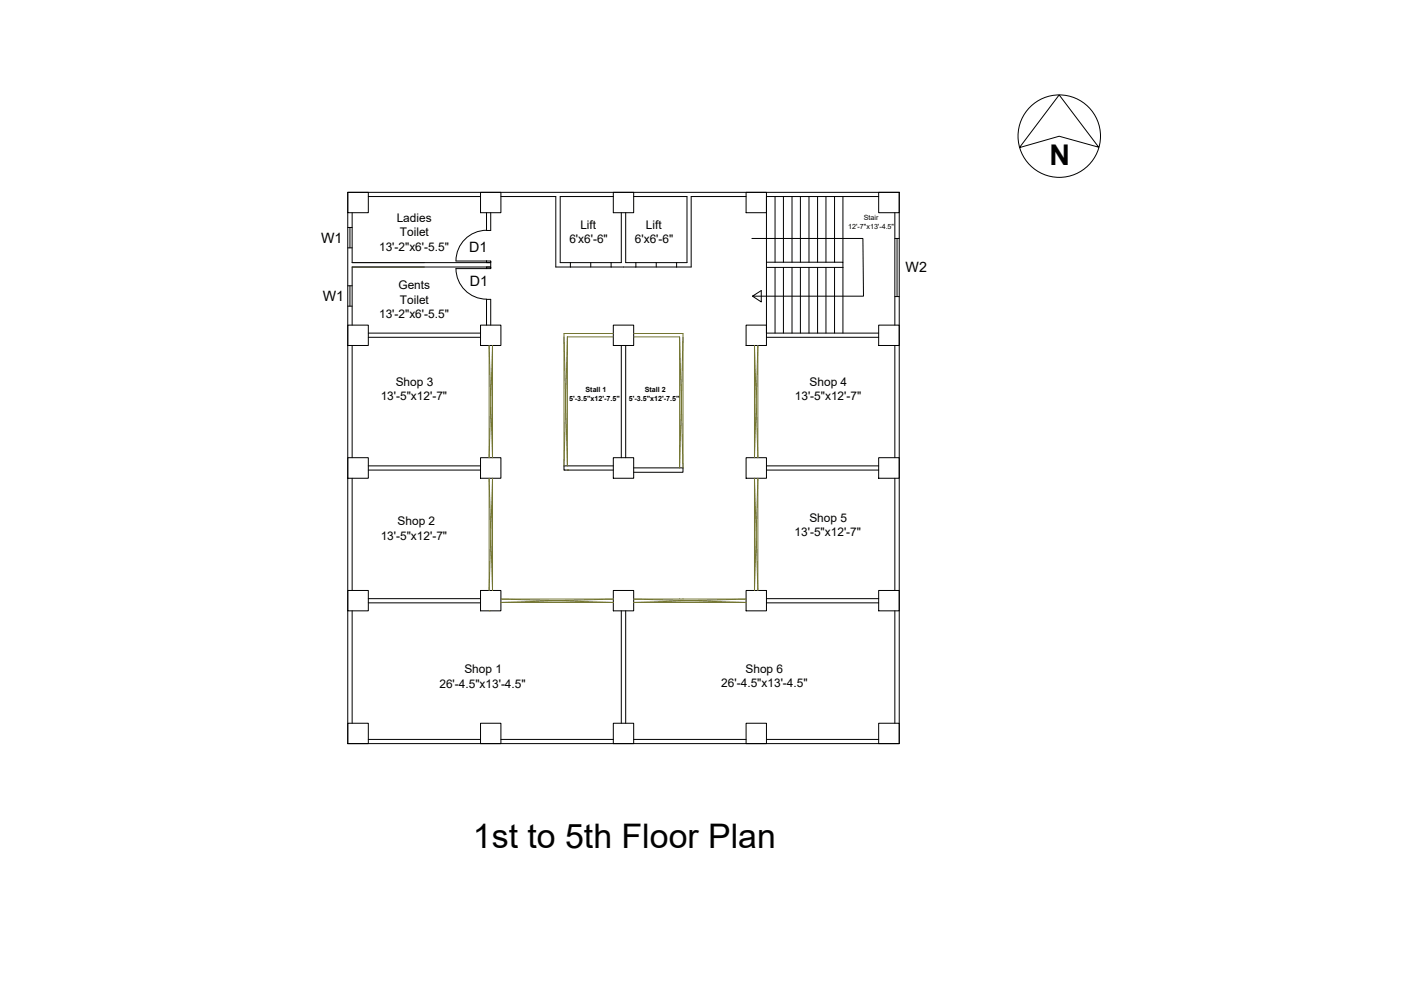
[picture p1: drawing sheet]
<svg xmlns="http://www.w3.org/2000/svg" width="297mm" height="210mm" viewBox="0 0 297 210" stroke-linecap="round" stroke-linejoin="round" font-family="sans-serif">
<!-- layer: 0 -->
<g fill="none" stroke="#000" stroke-width=".21">
<path d="M224.6 20.1l8.3 11.1-8.3-2.3-8.5 2.4zM73.7 40.8h4.4v4.3h-4.4zM74.7 45.1v10.6h29.3M78.1 41.7h23.8M101.9 40.8h4.3v4.3h-4.3zM103.2 45.1v3.8M103.2 55.3v.4M103.2 56.6v.4M104 56.6h-29.3v12.3M104 45.1v3.8M104 55.3v1.7M106.2 41.7h11.6v14.9h3.1v-.9h-2.1v-14h11.2"/>
<path d="M130 40.8h4.4v4.3h-4.4zM131.7 45.1v10.6h-2.1v.9h5.2v-.9h-2.1v-10.6M134.4 41.7h11.3v14h-2.2v.9h3v-14.9h11.7M158.2 40.8h4.3v4.3h-4.3zM159.4 50.6h23.6l.1 12.2h-23.6l1.9-1.2v2.4l-1.9-1.2M162.5 56.7v13.9h23.8M164.3 41.7v13.9M164.3 56.7v13.9M166.1 41.7v13.9M166.1 56.7v13.9M167.9 41.7v13.9M167.9 56.7v13.9"/>
<path d="M169.7 41.7v13.9M169.7 56.7v13.9M171.5 41.7v13.9M171.5 56.7v13.9M173.3 41.7v13.9M173.3 56.7v13.9M175.1 41.7v13.9M175.1 56.7v13.9M176.9 41.7v13.9M176.9 56.7v13.9M178.7 41.7v13.9M178.7 56.7v13.9"/>
<path d="M186.3 40.8h4.4v4.3h-4.4zM186.3 41.7h-23.8v13.9M189.7 45.1v23.8M190.7 40.8h-117v116.9M190.7 40.8v116.9h-117M73.7 68.9h4.4v4.4h-4.4zM74.7 73.3v23.7M78.1 71.5h23.8M78.1 70.6h23.8M101.9 68.9h4.3v4.4h-4.3zM103.2 63.5v5.4M104 63.5v5.4"/>
<path d="M130 68.9h4.4v4.4h-4.4zM131.7 73.3v23.7M132.7 73.3v23.7M158.2 68.9h4.3v4.4h-4.3zM162.5 71.5h23.8M186.3 68.9h4.4v4.4h-4.4zM189.7 73.3v23.7M73.7 97h4.4v4.4h-4.4zM78.1 99.7h23.8M78.1 98.8h23.8M101.9 97h4.3v4.4h-4.3zM130 97h4.4v4.4h-4.4z"/>
<path d="M130 98.8h-10.4v.9h10.4M134.4 99.2h10.4v.9h-10.4M158.2 97h4.3v4.4h-4.3zM162.5 99.7h23.8M162.5 98.8h23.8M186.3 97h4.4v4.4h-4.4zM74.7 101.4v23.8M189.7 101.4v23.8M73.7 125.2h4.4v4.3h-4.4zM74.7 129.5v23.8M78.1 127.8h23.8M78.1 126.9h23.8"/>
<path d="M101.9 125.2h4.3v4.3h-4.3zM130 125.2h4.4v4.3h-4.4zM131.7 129.5v23.8M132.7 129.5v23.8M158.2 125.2h4.3v4.3h-4.3zM162.5 127.8h23.8M162.5 126.9h23.8M186.3 125.2h4.4v4.3h-4.4zM189.7 129.5v23.8M73.7 153.3h4.4v4.4h-4.4zM78.1 156.8h23.8M101.9 153.3h4.3v4.4h-4.3z"/>
<path d="M106.2 156.8h23.8M130 153.3h4.4v4.4h-4.4zM134.4 156.8h23.8M158.2 153.3h4.3v4.4h-4.3zM162.5 156.8h23.8M186.3 153.3h4.4v4.4h-4.4z"/>
<circle cx="224.6" cy="28.9" r="8.7"/>
</g>
<g fill="none" stroke="#727430" stroke-width=".21">
<path d="M74.7 56.6h15.3M74.7 55.7h15.3M103.7 73.3v23.7l.7-23.7v23.7zM119.6 71.4l.7 27.4v-27.4M120.3 71.4h9.7M130 70.7h-10.4v28.1l.7-27.4M134.4 70.7h10.4v28.5l-.7-27.8h-9.7M144.1 71.5v27.7l.7-27.7M160 73.3v23.7l.7-23.7v23.7zM119.6 99.7h.1M120.3 99.7h.1M103.7 101.4v23.8l.7-23.8v23.8z"/>
<path d="M160 101.4v23.8l.7-23.8v23.8zM103.7 129.5h.1M144.1 126.9v.1M144.8 126.9v.1"/>
</g>
<!-- layer: Door -->
<path d="M103.2 57v-.4h.8v.4h-7.3a6.6 6.6 0 0 0 7.3 6.5M103.2 48.9h.8M103.2 48.8a6.5 6.5 0 0 0-6.5 6.5h7.3v.4h-.8v-.4M120.9 55.7h8.7M120.9 56.6h8.7M125.3 55.7v.9M134.8 55.7h8.7M134.8 56.6h8.7M139.1 55.7v.9" fill="none" stroke="#000" stroke-width=".21"/>
<!-- layer: Shutter -->
<path d="M106.2 127h23.8l-23.8 .7h23.8zM134.4 127h23.8l-23.8 .7h23.8z" fill="none" stroke="#727430" stroke-width=".21"/>
<path d="M73.7 48.2h1M73.7 52.5h1M74.2 48.2v4.3M162.5 55.6h16.2v1.1h-16.2zM189.7 50.6h1M190.2 50.6v12.3M73.7 60.6h1M73.7 64.9h1M74.2 60.6v4.3M189.7 62.9h1" fill="none" stroke="#000" stroke-width=".21"/>
<text font-size="7.2" x="100.3" y="179.8">1st to 5th Floor Plan</text>
<text font-size="6" x="222.5" y="35">N</text>
<g font-size="3">
<text x="68.1" y="51.6">W1</text>
<text x="99.5" y="53.4">D1</text>
<text x="192" y="57.7">W2</text>
<text x="68.4" y="63.9">W1</text>
<text x="99.6" y="60.6">D1</text>
</g>
<g font-size="2.5">
<text x="84.1" y="47.1">Ladies</text>
<text x="80.4" y="53.1">13'-2&quot;x6'-5.5&quot;</text>
<text x="84.8" y="50.1">Toilet</text>
<text x="120.7" y="51.5">6'x6'-6&quot;</text>
<text x="123" y="48.5">Lift</text>
<text x="134.6" y="51.6">6'x6'-6&quot;</text>
<text x="136.9" y="48.6">Lift</text>
<text x="84.5" y="61.4">Gents</text>
<text x="84.8" y="64.4">Toilet</text>
<text x="80.4" y="67.4">13'-2&quot;x6'-5.5&quot;</text>
<text x="83.9" y="81.9">Shop 3</text>
<text x="171.6" y="81.9">Shop 4</text>
<text x="80.7" y="84.9">13'-5&quot;x12'-7&quot;</text>
<text x="168.5" y="84.9">13'-5&quot;x12'-7&quot;</text>
<text x="84.3" y="111.4">Shop 2</text>
<text x="168.5" y="113.7">13'-5&quot;x12'-7&quot;</text>
<text x="171.6" y="110.7">Shop 5</text>
<text x="80.7" y="114.4">13'-5&quot;x12'-7&quot;</text>
<text x="98.5" y="142.8">Shop 1</text>
<text x="158.1" y="142.7">Shop 6</text>
<text x="93.2" y="145.8">26'-4.5&quot;x13'-4.5&quot;</text>
<text x="152.9" y="145.7">26'-4.5&quot;x13'-4.5&quot;</text>
</g>
<g font-size="1.5">
<text x="183.2" y="46.7">Stair</text>
<text x="179.9" y="48.5">12'-7&quot;x13'-4.5&quot;</text>
<text x="124.1" y="83.2">Stall 1</text>
<text x="136.7" y="83.2">Stall 2</text>
<text x="120.7" y="85">5'-3.5&quot;x12'-7.5&quot;</text>
<text x="133.3" y="84.9">5'-3.5&quot;x12'-7.5&quot;</text>
</g>
</svg>
